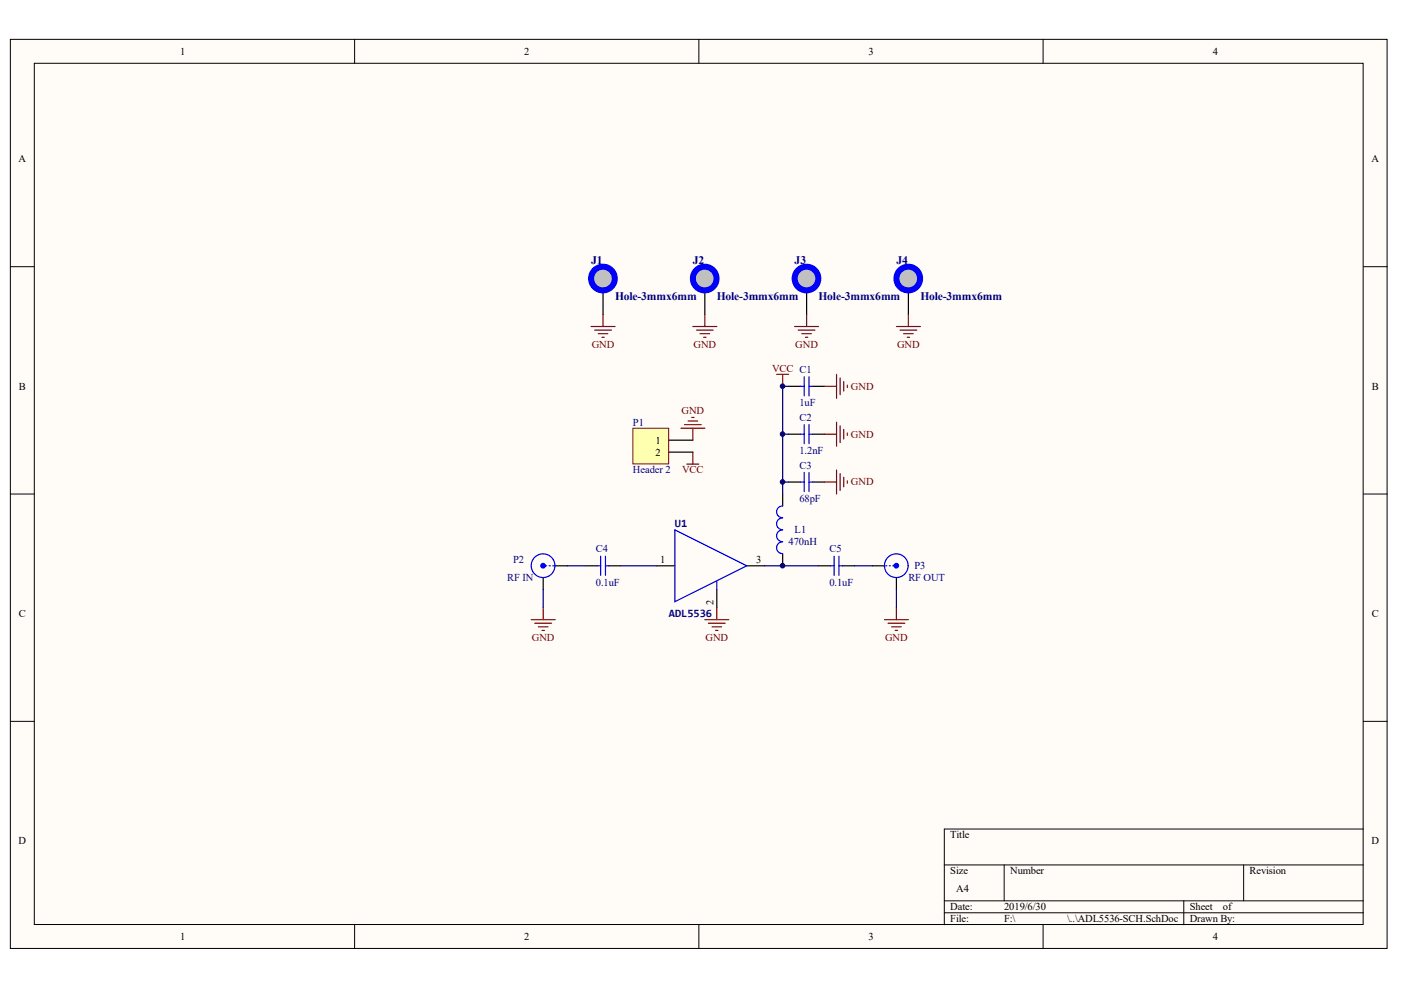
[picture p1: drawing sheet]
<svg xmlns="http://www.w3.org/2000/svg" width="297mm" height="210mm" viewBox="0 0 297 210" stroke-linecap="round" stroke-linejoin="round" font-family="sans-serif">
<g fill="#fffcf8" stroke="#000" stroke-width=".21">
<path d="M2.2 8.3h291.9v192.8h-291.9z"/>
<path d="M7.3 13.4h281.7v182.6h-281.7z"/>
</g>
<g fill="none" stroke="#000" stroke-width=".21">
<path d="M75.2 8.3v5.1M148.2 8.3v5.1M221.2 8.3v5.1M2.2 56.5h5.1M289.1 56.5h5M2.2 104.7h5.1M289.1 104.7h5M2.2 152.9h5.1M289.1 152.9h5M289.1 175.8h-88.9v20.3M75.2 196.1v5M148.2 196.1v5"/>
<path d="M200.2 183.4h88.9M200.2 191h88.9M200.2 193.5h88.9M212.9 183.4v7.6M221.2 196.1v5M251 191v5.1M263.7 183.4v7.6"/>
</g>
<g fill="none" stroke="#000" stroke-width=".25">
<path d="M167.2 92.1h2.5M167.2 81.9h2.5M172.3 92.1h2.5M172.3 81.9h2.5M117.7 120h2.5M124.1 120h2.5M129.1 120h2.6M139.3 120h3.8M158.3 120h3.8M165.9 104.7v2.6M165.9 117.4v2.6M167.2 102.2h2.5"/>
<path d="M172.3 102.2h2.5M173.6 120h2.5M178.6 120h2.6M185 120h2.5M115.2 122.5v2.5M152 125v3.8M190.1 122.5v2.5"/>
</g>
<g fill="none" stroke="#00f" stroke-width=".25">
<path d="M170.5 79.9v4M171.5 79.9v4M169.7 92.1h.8M169.7 81.9h.8M170.5 90v4.1M171.5 90v4.1M171.5 92.1h.8M171.5 81.9h.8M115.7 120h.2M116.4 120h.3M117.2 120h.3M126.6 120h.8"/>
<path d="M127.4 117.9v4.1M128.4 117.9v4.1M128.4 120h.7M143.1 112.4l15.2 7.6-15.2 7.6zM165.9 114.9a1.24 1.24 0 0 0-1.3 1.2 1.24 1.24 0 0 0 1.3 1.3M165.9 112.4a1.24 1.24 0 0 0-1.3 1.2 1.24 1.24 0 0 0 1.3 1.2M165.9 109.8a1.24 1.24 0 0 0-1.3 1.3 1.24 1.24 0 0 0 1.3 1.2M165.9 107.3a1.24 1.24 0 0 0-1.3 1.2 1.24 1.24 0 0 0 1.3 1.3M169.7 102.2h.8M170.5 100.2v4M171.5 100.2v4M171.5 102.2h.8"/>
<path d="M176.1 120h.8M176.9 117.9v4.1M177.9 120h.7M177.9 117.9v4.1M187.8 120h.2M188.5 120h.3M189.3 120h.2M152 123.3v1.7"/>
<circle cx="115.1" cy="119.9" r="2.51"/>
<circle cx="190" cy="119.9" r="2.51"/>
</g>
<path d="M167.2 81.9h-1.3v10.2M167.2 92.1h-1.3v12.6M120.2 120h3.9M131.7 120h7.6M162.1 120h11.5M165.9 102.2h1.3M181.2 120h3.8M115.2 125v3.8M190.1 125v3.8" fill="none" stroke="#000080" stroke-width=".25"/>
<g fill="none" stroke="#800000" stroke-width=".25">
<path d="M164.7 79.4h2.5M165.9 79.4v2.5M177.4 79.4v5M174.8 81.9h2.6M174.8 92.1h2.6M177.4 89.5v5.1M177.4 99.7v5M178.1 80.1v3.6M178.1 90.3v3.5M178.9 80.9v2M178.9 91v2.1M179.6 81.7v.5"/>
<path d="M179.6 91.8v.5M174.8 102.2h2.6M178.1 100.4v3.6M178.9 101.2v2M179.6 102v.5M112.6 131.4h5.1M113.4 132.1h3.5M114.2 132.9h2M114.9 133.7h.5M115.2 128.8v2.6M149.4 131.4h5.1M150.2 132.1h3.6"/>
<path d="M151 132.9h2M151.7 133.7h.5M152 128.8v2.6M187.5 131.4h5.1M188.3 132.1h3.5M189 132.9h2.1M189.8 133.7h.5M190.1 128.8v2.6"/>
</g>
<g fill="#00f" stroke="#00f" stroke-width=".25">
<circle cx="115.1" cy="119.9" r=".48"/>
<circle cx="190" cy="119.9" r=".48"/>
</g>
<path d="M134.2 90.8h7.6v7.6h-7.6z" fill="#ffffb0" stroke="#800000" stroke-width=".21"/>
<path d="M127.9 61.6v5.1M141.8 93.3h5.1M141.8 95.9h5.1" fill="none" stroke="#000" stroke-width=".25"/>
<path d="M144.4 90.8h5M145.1 90h3.6M145.6 98.4h2.6M145.9 89.3h2M146.6 88.5h.6M146.9 90.8v2.5M146.9 95.9v2.5" fill="none" stroke="#800000" stroke-width=".25"/>
<circle cx="127.8" cy="59.1" r="2.51" fill="#c0c0c0" stroke="#00f" stroke-width="1.3"/>
<path d="M149.4 61.6v5.1" fill="none" stroke="#000" stroke-width=".25"/>
<circle cx="149.4" cy="59.1" r="2.51" fill="#c0c0c0" stroke="#00f" stroke-width="1.3"/>
<path d="M125.3 69.2h5.1M126.1 70h3.5M126.8 70.8h2.1M127.6 71.5h.5M127.9 66.7v2.5M146.9 69.2h5.1M147.7 70h3.5M148.4 70.8h2.1M149.2 71.5h.5M149.4 66.7v2.5" fill="none" stroke="#800000" stroke-width=".25"/>
<path d="M171 61.6v5.1" fill="none" stroke="#000" stroke-width=".25"/>
<circle cx="171" cy="59.1" r="2.51" fill="#c0c0c0" stroke="#00f" stroke-width="1.3"/>
<path d="M192.6 61.6v5.1" fill="none" stroke="#000" stroke-width=".25"/>
<circle cx="192.6" cy="59.1" r="2.51" fill="#c0c0c0" stroke="#00f" stroke-width="1.3"/>
<path d="M168.5 69.2h5.1M169.2 70h3.6M170 70.8h2M170.8 71.5h.5M171 66.7v2.5M190.1 69.2h5M190.8 70h3.6M191.6 70.8h2M192.3 71.5h.5M192.6 66.7v2.5" fill="none" stroke="#800000" stroke-width=".25"/>
<g fill="#000080" stroke="#000080" stroke-width=".21">
<circle cx="165.9" cy="119.9" r=".48"/>
<circle cx="165.9" cy="102.2" r=".48"/>
<circle cx="165.9" cy="92" r=".48"/>
<circle cx="165.9" cy="81.9" r=".48"/>
</g>
<g font-size="2.5" fill="#000080">
<text x="125.3" y="56">J1</text>
<text x="146.9" y="56">J2</text>
<text x="168.5" y="56">J3</text>
<text x="190.1" y="56">J4</text>
<text x="130.4" y="63.6">Hole-3mmx6mm</text>
<text x="152" y="63.6">Hole-3mmx6mm</text>
<text x="173.6" y="63.6">Hole-3mmx6mm</text>
<text x="195.1" y="63.6">Hole-3mmx6mm</text>
</g>
<g font-size="2.4" fill="#000080">
<text x="143.1" y="111.8">U1</text>
<text x="141.8" y="130.8">ADL5536</text>
</g>
<g font-size="2.2">
<text x="38.2" y="11.6">1</text>
<text x="111.2" y="11.6">2</text>
<text x="184.1" y="11.6">3</text>
<text x="257.1" y="11.6">4</text>
<text x="3.9" y="34.4">A</text>
<text x="290.8" y="34.4">A</text>
<text x="4" y="82.6">B</text>
<text x="290.9" y="82.6">B</text>
<text x="139" y="94">1</text>
<text x="139" y="96.6">2</text>
<text x="140" y="119.4">1</text>
<text x="160.4" y="119.4">3</text>
<text x="4" y="130.8">C</text>
<text x="151.3" y="128.2" transform="rotate(-90 151.3 128.2)">2</text>
<text x="290.9" y="130.8">C</text>
<text x="3.9" y="179">D</text>
<text x="201.5" y="177.8">Title</text>
<text x="290.8" y="179">D</text>
<text x="201.5" y="185.4">Size</text>
<text x="214.2" y="185.4">Number</text>
<text x="264.9" y="185.4">Revision</text>
<text x="202.8" y="189.2">A4</text>
<text x="201.5" y="193">Date:</text>
<text x="201.5" y="195.5">File:</text>
<text x="212.9" y="193">2019/6/30</text>
<text x="212.9" y="195.5">F:\</text>
<text x="226.2" y="195.5">\..\ADL5536-SCH.SchDoc</text>
<text x="252.3" y="193">Sheet</text>
<text x="252.3" y="195.5">Drawn By:</text>
<text x="259.3" y="193">of</text>
<text x="38.2" y="199.3">1</text>
<text x="111.2" y="199.3">2</text>
<text x="184.1" y="199.3">3</text>
<text x="257.1" y="199.3">4</text>
</g>
<g font-size="2.2" fill="#800000">
<text x="125.4" y="73.8">GND</text>
<text x="147" y="73.8">GND</text>
<text x="168.6" y="73.8">GND</text>
<text x="190.2" y="73.8">GND</text>
<text x="163.7" y="78.8">VCC C1</text>
<text x="180.4" y="82.6">GND</text>
<text x="144.5" y="87.7">GND</text>
<text x="180.4" y="92.8">GND</text>
<text x="144.6" y="100.4">VCC</text>
<text x="180.4" y="102.9">GND</text>
<text x="112.8" y="135.9">GND</text>
<text x="149.6" y="135.9">GND</text>
<text x="187.6" y="135.9">GND</text>
</g>
<g font-size="2.2" fill="#000080">
<text x="169.5" y="89.2">C2</text>
<text x="169.5" y="86.2">1uF</text>
<text x="134.2" y="90.2">P1</text>
<text x="134.2" y="100.4">Header 2</text>
<text x="169.5" y="99.4">C3</text>
<text x="169.5" y="96.3">1.2nF</text>
<text x="169.5" y="106.5">68pF</text>
<text x="168.5" y="113.1">L1</text>
<text x="108.8" y="119.4">P2</text>
<text x="126.3" y="117.1">C4</text>
<text x="167.2" y="115.6">470nH</text>
<text x="175.8" y="117.1">C5</text>
<text x="107.6" y="123.2">RF IN</text>
<text x="126.3" y="124.2">0.1uF</text>
<text x="175.8" y="124.2">0.1uF</text>
<text x="192.6" y="123.2">RF OUT</text>
<text x="193.9" y="120.7">P3</text>
</g>
</svg>
